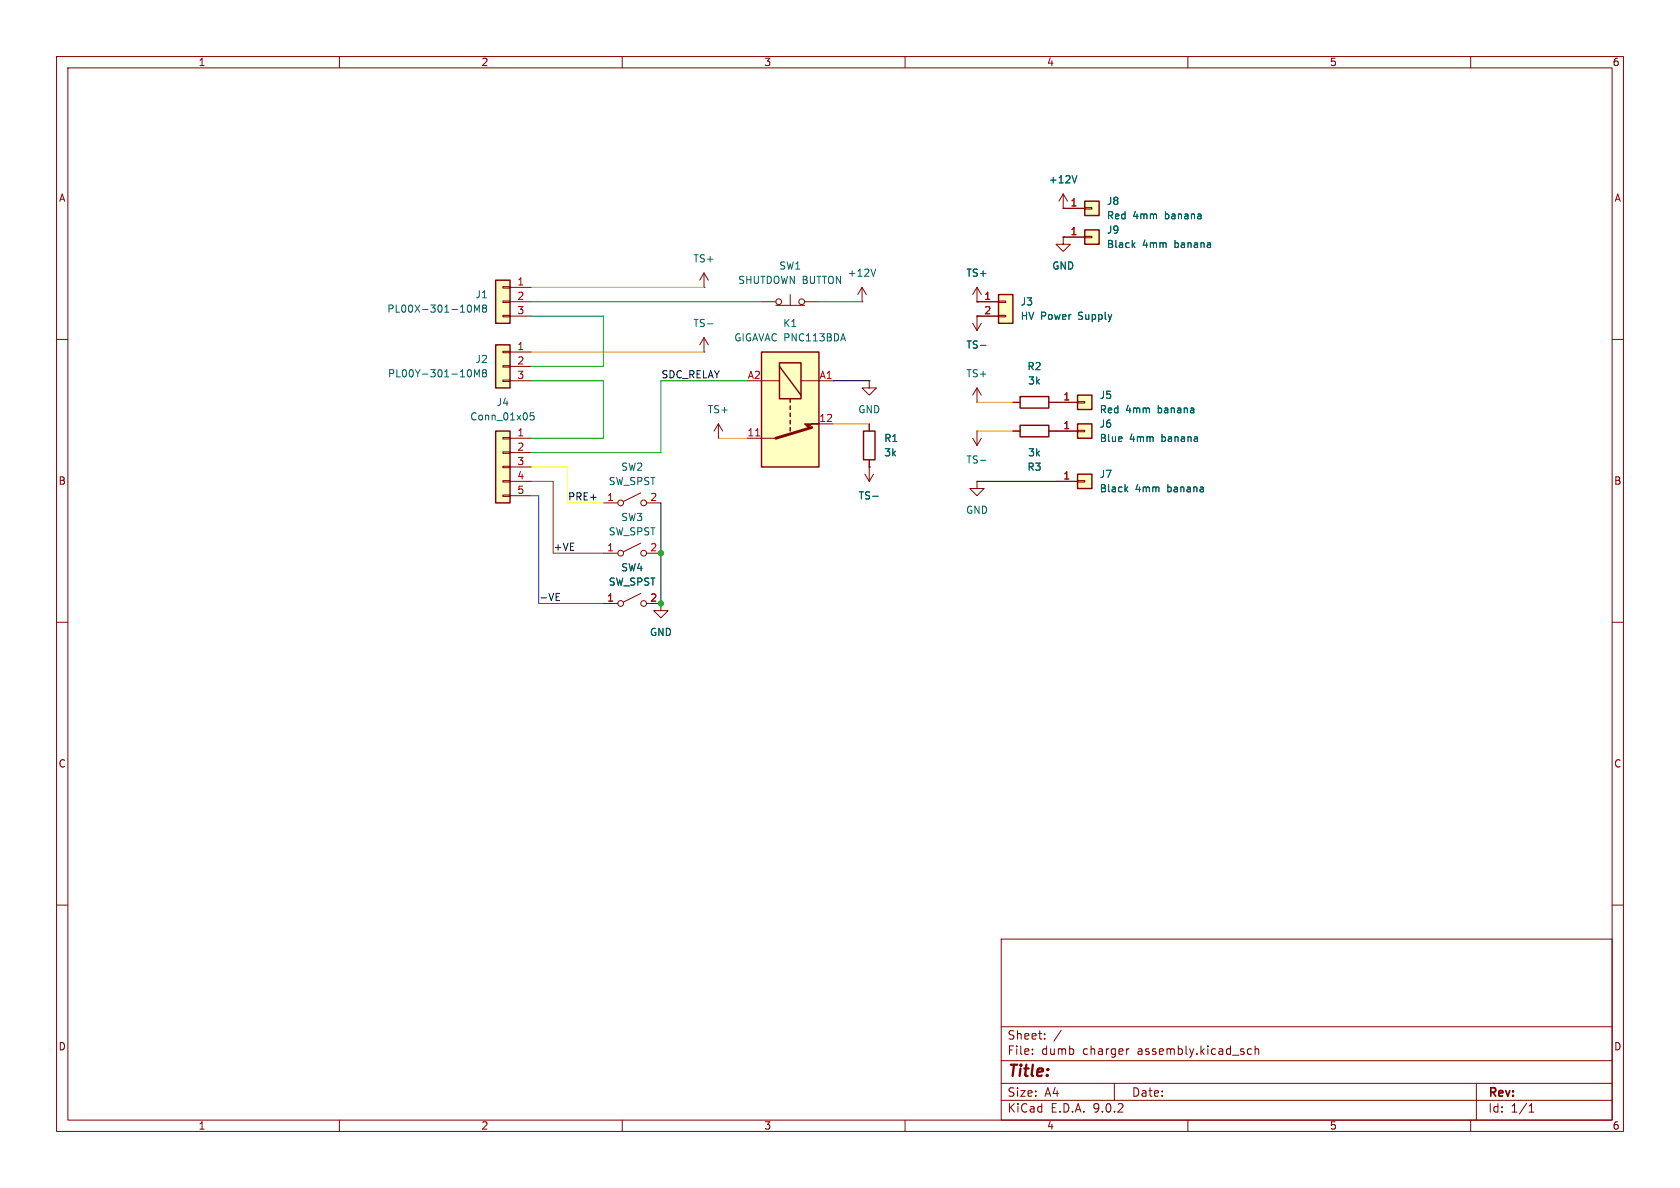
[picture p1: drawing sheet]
(kicad_sch
 (version 20250114)
 (generator "eeschema")
 (generator_version "9.0")
 (paper "A4")
 (lib_symbols
  (symbol "Connector_Generic:Conn_01x01"
   (pin_names
    (offset 1.016) (hide yes)) (exclude_from_sim no) (in_bom yes) (on_board yes)
   (property "Reference" "J" (at 0 2.54 0) (effects (font (size 1.27 1.27))))
   (property "Value" "Conn_01x01" (at 0 -2.54 0) (effects (font (size 1.27 1.27))))
   (property "Footprint" "" (at 0 0 0) (effects (font (size 1.27 1.27)) (hide yes)))
   (property "Datasheet" "~" (at 0 0 0) (effects (font (size 1.27 1.27)) (hide yes)))
   (property "Description" "Generic connector, single row, 01x01, script generated (kicad-library-utils/schlib/autogen/connector/)" (at 0 0 0) (effects (font (size 1.27 1.27)) (hide yes)))
   (symbol "Conn_01x01_1_1"
    (rectangle (start -1.27 1.27) (end 1.27 -1.27) (stroke (width 0.254) (type default)) (fill (type background)))
    (rectangle (start -1.27 0.127) (end 0 -0.127) (stroke (width 0.1524) (type default)) (fill (type none)))
    (pin passive line (at -5.08 0 0) (length 3.81) (name "Pin_1" (effects (font (size 1.27 1.27)))) (number "1" (effects (font (size 1.27 1.27))))))
   (embedded_fonts no))
  (symbol "Connector_Generic:Conn_01x02"
   (pin_names
    (offset 1.016) (hide yes)) (exclude_from_sim no) (in_bom yes) (on_board yes)
   (property "Reference" "J" (at 0 2.54 0) (effects (font (size 1.27 1.27))))
   (property "Value" "Conn_01x02" (at 0 -5.08 0) (effects (font (size 1.27 1.27))))
   (property "Footprint" "" (at 0 0 0) (effects (font (size 1.27 1.27)) (hide yes)))
   (property "Datasheet" "~" (at 0 0 0) (effects (font (size 1.27 1.27)) (hide yes)))
   (property "Description" "Generic connector, single row, 01x02, script generated (kicad-library-utils/schlib/autogen/connector/)" (at 0 0 0) (effects (font (size 1.27 1.27)) (hide yes)))
   (symbol "Conn_01x02_1_1"
    (rectangle (start -1.27 1.27) (end 1.27 -3.81) (stroke (width 0.254) (type default)) (fill (type background)))
    (rectangle (start -1.27 0.127) (end 0 -0.127) (stroke (width 0.1524) (type default)) (fill (type none)))
    (rectangle (start -1.27 -2.413) (end 0 -2.667) (stroke (width 0.1524) (type default)) (fill (type none)))
    (pin passive line (at -5.08 0 0) (length 3.81) (name "Pin_1" (effects (font (size 1.27 1.27)))) (number "1" (effects (font (size 1.27 1.27)))))
    (pin passive line (at -5.08 -2.54 0) (length 3.81) (name "Pin_2" (effects (font (size 1.27 1.27)))) (number "2" (effects (font (size 1.27 1.27))))))
   (embedded_fonts no))
  (symbol "Connector_Generic:Conn_01x03"
   (pin_names
    (offset 1.016) (hide yes)) (exclude_from_sim no) (in_bom yes) (on_board yes)
   (property "Reference" "J" (at 0 5.08 0) (effects (font (size 1.27 1.27))))
   (property "Value" "Conn_01x03" (at 0 -5.08 0) (effects (font (size 1.27 1.27))))
   (property "Footprint" "" (at 0 0 0) (effects (font (size 1.27 1.27)) (hide yes)))
   (property "Datasheet" "~" (at 0 0 0) (effects (font (size 1.27 1.27)) (hide yes)))
   (property "Description" "Generic connector, single row, 01x03, script generated (kicad-library-utils/schlib/autogen/connector/)" (at 0 0 0) (effects (font (size 1.27 1.27)) (hide yes)))
   (symbol "Conn_01x03_1_1"
    (rectangle (start -1.27 3.81) (end 1.27 -3.81) (stroke (width 0.254) (type default)) (fill (type background)))
    (rectangle (start -1.27 2.667) (end 0 2.413) (stroke (width 0.1524) (type default)) (fill (type none)))
    (rectangle (start -1.27 0.127) (end 0 -0.127) (stroke (width 0.1524) (type default)) (fill (type none)))
    (rectangle (start -1.27 -2.413) (end 0 -2.667) (stroke (width 0.1524) (type default)) (fill (type none)))
    (pin passive line (at -5.08 2.54 0) (length 3.81) (name "Pin_1" (effects (font (size 1.27 1.27)))) (number "1" (effects (font (size 1.27 1.27)))))
    (pin passive line (at -5.08 0 0) (length 3.81) (name "Pin_2" (effects (font (size 1.27 1.27)))) (number "2" (effects (font (size 1.27 1.27)))))
    (pin passive line (at -5.08 -2.54 0) (length 3.81) (name "Pin_3" (effects (font (size 1.27 1.27)))) (number "3" (effects (font (size 1.27 1.27))))))
   (embedded_fonts no))
  (symbol "Connector_Generic:Conn_01x05"
   (pin_names
    (offset 1.016) (hide yes)) (exclude_from_sim no) (in_bom yes) (on_board yes)
   (property "Reference" "J" (at 0 7.62 0) (effects (font (size 1.27 1.27))))
   (property "Value" "Conn_01x05" (at 0 -7.62 0) (effects (font (size 1.27 1.27))))
   (property "Footprint" "" (at 0 0 0) (effects (font (size 1.27 1.27)) (hide yes)))
   (property "Datasheet" "~" (at 0 0 0) (effects (font (size 1.27 1.27)) (hide yes)))
   (property "Description" "Generic connector, single row, 01x05, script generated (kicad-library-utils/schlib/autogen/connector/)" (at 0 0 0) (effects (font (size 1.27 1.27)) (hide yes)))
   (symbol "Conn_01x05_1_1"
    (rectangle (start -1.27 6.35) (end 1.27 -6.35) (stroke (width 0.254) (type default)) (fill (type background)))
    (rectangle (start -1.27 5.207) (end 0 4.953) (stroke (width 0.1524) (type default)) (fill (type none)))
    (rectangle (start -1.27 2.667) (end 0 2.413) (stroke (width 0.1524) (type default)) (fill (type none)))
    (rectangle (start -1.27 0.127) (end 0 -0.127) (stroke (width 0.1524) (type default)) (fill (type none)))
    (rectangle (start -1.27 -2.413) (end 0 -2.667) (stroke (width 0.1524) (type default)) (fill (type none)))
    (rectangle (start -1.27 -4.953) (end 0 -5.207) (stroke (width 0.1524) (type default)) (fill (type none)))
    (pin passive line (at -5.08 5.08 0) (length 3.81) (name "Pin_1" (effects (font (size 1.27 1.27)))) (number "1" (effects (font (size 1.27 1.27)))))
    (pin passive line (at -5.08 2.54 0) (length 3.81) (name "Pin_2" (effects (font (size 1.27 1.27)))) (number "2" (effects (font (size 1.27 1.27)))))
    (pin passive line (at -5.08 0 0) (length 3.81) (name "Pin_3" (effects (font (size 1.27 1.27)))) (number "3" (effects (font (size 1.27 1.27)))))
    (pin passive line (at -5.08 -2.54 0) (length 3.81) (name "Pin_4" (effects (font (size 1.27 1.27)))) (number "4" (effects (font (size 1.27 1.27)))))
    (pin passive line (at -5.08 -5.08 0) (length 3.81) (name "Pin_5" (effects (font (size 1.27 1.27)))) (number "5" (effects (font (size 1.27 1.27))))))
   (embedded_fonts no))
  (symbol "Device:R"
   (pin_numbers (hide yes))
   (pin_names
    (offset 0)) (exclude_from_sim no) (in_bom yes) (on_board yes)
   (property "Reference" "R" (at 2.032 0 90) (effects (font (size 1.27 1.27))))
   (property "Value" "R" (at 0 0 90) (effects (font (size 1.27 1.27))))
   (property "Footprint" "" (at -1.778 0 90) (effects (font (size 1.27 1.27)) (hide yes)))
   (property "Datasheet" "~" (at 0 0 0) (effects (font (size 1.27 1.27)) (hide yes)))
   (property "Description" "Resistor" (at 0 0 0) (effects (font (size 1.27 1.27)) (hide yes)))
   (symbol "R_0_1"
    (rectangle (start -1.016 -2.54) (end 1.016 2.54) (stroke (width 0.254) (type default)) (fill (type none))))
   (symbol "R_1_1"
    (pin passive line (at 0 3.81 270) (length 1.27) (name "~" (effects (font (size 1.27 1.27)))) (number "1" (effects (font (size 1.27 1.27)))))
    (pin passive line (at 0 -3.81 90) (length 1.27) (name "~" (effects (font (size 1.27 1.27)))) (number "2" (effects (font (size 1.27 1.27))))))
   (embedded_fonts no))
  (symbol "Relay:Relay_SPST-NC" (exclude_from_sim no) (in_bom yes) (on_board yes)
   (property "Reference" "K" (at 11.43 3.81 0) (effects (font (size 1.27 1.27)) (justify left)))
   (property "Value" "Relay_SPST-NC" (at 11.43 1.27 0) (effects (font (size 1.27 1.27)) (justify left)))
   (property "Footprint" "" (at 11.43 -1.27 0) (effects (font (size 1.27 1.27)) (justify left) (hide yes)))
   (property "Datasheet" "~" (at 0 0 0) (effects (font (size 1.27 1.27)) (hide yes)))
   (property "Description" "Relay SPST, normally closed, EN50005" (at 0 0 0) (effects (font (size 1.27 1.27)) (hide yes)))
   (symbol "Relay_SPST-NC_0_1"
    (rectangle (start -8.255 1.905) (end -1.905 -1.905) (stroke (width 0.254) (type default)) (fill (type none)))
    (polyline (pts (xy -7.62 -1.905) (xy -2.54 1.905)) (stroke (width 0.254) (type default)) (fill (type none)))
    (polyline (pts (xy -5.08 5.08) (xy -5.08 1.905)) (stroke (width 0) (type default)) (fill (type none)))
    (polyline (pts (xy -5.08 -5.08) (xy -5.08 -1.905)) (stroke (width 0) (type default)) (fill (type none)))
    (polyline (pts (xy -1.905 0) (xy -1.27 0)) (stroke (width 0.254) (type default)) (fill (type none)))
    (polyline (pts (xy -0.635 0) (xy 0 0)) (stroke (width 0.254) (type default)) (fill (type none)))
    (polyline (pts (xy 0.635 0) (xy 1.27 0)) (stroke (width 0.254) (type default)) (fill (type none)))
    (polyline (pts (xy 1.905 0) (xy 2.54 0)) (stroke (width 0.254) (type default)) (fill (type none)))
    (polyline (pts (xy 2.54 5.08) (xy 2.54 2.54) (xy 3.175 3.175) (xy 2.54 3.81)) (stroke (width 0) (type default)) (fill (type outline)))
    (polyline (pts (xy 3.175 0) (xy 3.81 0)) (stroke (width 0.254) (type default)) (fill (type none)))
    (polyline (pts (xy 5.08 -2.54) (xy 3.175 3.81)) (stroke (width 0.508) (type default)) (fill (type none)))
    (polyline (pts (xy 5.08 -2.54) (xy 5.08 -5.08)) (stroke (width 0) (type default)) (fill (type none))))
   (symbol "Relay_SPST-NC_1_1"
    (rectangle (start -10.16 5.08) (end 10.16 -5.08) (stroke (width 0.254) (type default)) (fill (type background)))
    (pin passive line (at -5.08 7.62 270) (length 2.54) (name "~" (effects (font (size 1.27 1.27)))) (number "A1" (effects (font (size 1.27 1.27)))))
    (pin passive line (at -5.08 -7.62 90) (length 2.54) (name "~" (effects (font (size 1.27 1.27)))) (number "A2" (effects (font (size 1.27 1.27)))))
    (pin passive line (at 2.54 7.62 270) (length 2.54) (name "~" (effects (font (size 1.27 1.27)))) (number "12" (effects (font (size 1.27 1.27)))))
    (pin passive line (at 5.08 -7.62 90) (length 2.54) (name "~" (effects (font (size 1.27 1.27)))) (number "11" (effects (font (size 1.27 1.27))))))
   (embedded_fonts no))
  (symbol "Switch:SW_Push_Open"
   (pin_numbers (hide yes))
   (pin_names
    (offset 1.016) (hide yes)) (exclude_from_sim no) (in_bom yes) (on_board yes)
   (property "Reference" "SW" (at 0 2.54 0) (effects (font (size 1.27 1.27))))
   (property "Value" "SW_Push_Open" (at 0 -1.905 0) (effects (font (size 1.27 1.27))))
   (property "Footprint" "" (at 0 5.08 0) (effects (font (size 1.27 1.27)) (hide yes)))
   (property "Datasheet" "~" (at 0 5.08 0) (effects (font (size 1.27 1.27)) (hide yes)))
   (property "Description" "Push button switch, push-to-open, generic, two pins" (at 0 0 0) (effects (font (size 1.27 1.27)) (hide yes)))
   (symbol "SW_Push_Open_0_1"
    (polyline (pts (xy -2.54 -0.635) (xy 2.54 -0.635)) (stroke (width 0) (type default)) (fill (type none)))
    (circle (center -2.032 0) (radius 0.508) (stroke (width 0) (type default)) (fill (type none)))
    (polyline (pts (xy 0 -0.635) (xy 0 1.27)) (stroke (width 0) (type default)) (fill (type none)))
    (circle (center 2.032 0) (radius 0.508) (stroke (width 0) (type default)) (fill (type none)))
    (pin passive line (at -5.08 0 0) (length 2.54) (name "A" (effects (font (size 1.27 1.27)))) (number "1" (effects (font (size 1.27 1.27))))))
   (symbol "SW_Push_Open_1_1"
    (pin passive line (at 5.08 0 180) (length 2.54) (name "B" (effects (font (size 1.27 1.27)))) (number "2" (effects (font (size 1.27 1.27))))))
   (embedded_fonts no))
  (symbol "Switch:SW_SPST"
   (pin_names
    (offset 0) (hide yes)) (exclude_from_sim no) (in_bom yes) (on_board yes)
   (property "Reference" "SW" (at 0 3.175 0) (effects (font (size 1.27 1.27))))
   (property "Value" "SW_SPST" (at 0 -2.54 0) (effects (font (size 1.27 1.27))))
   (property "Footprint" "" (at 0 0 0) (effects (font (size 1.27 1.27)) (hide yes)))
   (property "Datasheet" "~" (at 0 0 0) (effects (font (size 1.27 1.27)) (hide yes)))
   (property "Description" "Single Pole Single Throw (SPST) switch" (at 0 0 0) (effects (font (size 1.27 1.27)) (hide yes)))
   (symbol "SW_SPST_0_0"
    (circle (center -2.032 0) (radius 0.508) (stroke (width 0) (type default)) (fill (type none)))
    (polyline (pts (xy -1.524 0.254) (xy 1.524 1.778)) (stroke (width 0) (type default)) (fill (type none)))
    (circle (center 2.032 0) (radius 0.508) (stroke (width 0) (type default)) (fill (type none))))
   (symbol "SW_SPST_1_1"
    (pin passive line (at -5.08 0 0) (length 2.54) (name "A" (effects (font (size 1.27 1.27)))) (number "1" (effects (font (size 1.27 1.27)))))
    (pin passive line (at 5.08 0 180) (length 2.54) (name "B" (effects (font (size 1.27 1.27)))) (number "2" (effects (font (size 1.27 1.27))))))
   (embedded_fonts no))
  (symbol "power:+12V"
   (power)
   (pin_numbers (hide yes))
   (pin_names
    (offset 0) (hide yes)) (exclude_from_sim no) (in_bom yes) (on_board yes)
   (property "Reference" "#PWR" (at 0 -3.81 0) (effects (font (size 1.27 1.27)) (hide yes)))
   (property "Value" "+12V" (at 0 3.556 0) (effects (font (size 1.27 1.27))))
   (property "Footprint" "" (at 0 0 0) (effects (font (size 1.27 1.27)) (hide yes)))
   (property "Datasheet" "" (at 0 0 0) (effects (font (size 1.27 1.27)) (hide yes)))
   (property "Description" "Power symbol creates a global label with name \"+12V\"" (at 0 0 0) (effects (font (size 1.27 1.27)) (hide yes)))
   (symbol "+12V_0_1"
    (polyline (pts (xy -0.762 1.27) (xy 0 2.54)) (stroke (width 0) (type default)) (fill (type none)))
    (polyline (pts (xy 0 2.54) (xy 0.762 1.27)) (stroke (width 0) (type default)) (fill (type none)))
    (polyline (pts (xy 0 0) (xy 0 2.54)) (stroke (width 0) (type default)) (fill (type none))))
   (symbol "+12V_1_1"
    (pin power_in line (at 0 0 90) (length 0) (name "~" (effects (font (size 1.27 1.27)))) (number "1" (effects (font (size 1.27 1.27))))))
   (embedded_fonts no))
  (symbol "power:GND"
   (power)
   (pin_numbers (hide yes))
   (pin_names
    (offset 0) (hide yes)) (exclude_from_sim no) (in_bom yes) (on_board yes)
   (property "Reference" "#PWR" (at 0 -6.35 0) (effects (font (size 1.27 1.27)) (hide yes)))
   (property "Value" "GND" (at 0 -3.81 0) (effects (font (size 1.27 1.27))))
   (property "Footprint" "" (at 0 0 0) (effects (font (size 1.27 1.27)) (hide yes)))
   (property "Datasheet" "" (at 0 0 0) (effects (font (size 1.27 1.27)) (hide yes)))
   (property "Description" "Power symbol creates a global label with name \"GND\" , ground" (at 0 0 0) (effects (font (size 1.27 1.27)) (hide yes)))
   (symbol "GND_0_1"
    (polyline (pts (xy 0 0) (xy 0 -1.27) (xy 1.27 -1.27) (xy 0 -2.54) (xy -1.27 -1.27) (xy 0 -1.27)) (stroke (width 0) (type default)) (fill (type none))))
   (symbol "GND_1_1"
    (pin power_in line (at 0 0 270) (length 0) (name "~" (effects (font (size 1.27 1.27)))) (number "1" (effects (font (size 1.27 1.27))))))
   (embedded_fonts no))
  (symbol "power:VCC"
   (power)
   (pin_numbers (hide yes))
   (pin_names
    (offset 0) (hide yes)) (exclude_from_sim no) (in_bom yes) (on_board yes)
   (property "Reference" "#PWR" (at 0 -3.81 0) (effects (font (size 1.27 1.27)) (hide yes)))
   (property "Value" "VCC" (at 0 3.556 0) (effects (font (size 1.27 1.27))))
   (property "Footprint" "" (at 0 0 0) (effects (font (size 1.27 1.27)) (hide yes)))
   (property "Datasheet" "" (at 0 0 0) (effects (font (size 1.27 1.27)) (hide yes)))
   (property "Description" "Power symbol creates a global label with name \"VCC\"" (at 0 0 0) (effects (font (size 1.27 1.27)) (hide yes)))
   (symbol "VCC_0_1"
    (polyline (pts (xy -0.762 1.27) (xy 0 2.54)) (stroke (width 0) (type default)) (fill (type none)))
    (polyline (pts (xy 0 2.54) (xy 0.762 1.27)) (stroke (width 0) (type default)) (fill (type none)))
    (polyline (pts (xy 0 0) (xy 0 2.54)) (stroke (width 0) (type default)) (fill (type none))))
   (symbol "VCC_1_1"
    (pin power_in line (at 0 0 90) (length 0) (name "~" (effects (font (size 1.27 1.27)))) (number "1" (effects (font (size 1.27 1.27))))))
   (embedded_fonts no)))
 (junction
  (at 116.84 97.79)
  (diameter 0)
  (color 0 0 0 0))
 (junction
  (at 116.84 106.68)
  (diameter 0)
  (color 0 0 0 0))
 (wire
  (pts (xy 116.84 97.79) (xy 116.84 106.68))
  (stroke (width 0) (type default) (color 0 0 0 1)))
 (wire
  (pts (xy 172.72 85.09) (xy 186.69 85.09))
  (stroke (width 0) (type default) (color 0 0 0 1)))
 (wire
  (pts (xy 93.98 50.8) (xy 124.46 50.8))
  (stroke (width 0) (type default) (color 255 153 0 1)))
 (wire
  (pts (xy 93.98 55.88) (xy 106.68 55.88))
  (stroke (width 0) (type default)))
 (wire
  (pts (xy 100.33 88.9) (xy 100.33 82.55))
  (stroke (width 0) (type default) (color 255 255 0 1)))
 (wire
  (pts (xy 93.98 80.01) (xy 116.84 80.01))
  (stroke (width 0) (type default)))
 (wire
  (pts (xy 179.07 76.2) (xy 172.72 76.2))
  (stroke (width 0) (type default) (color 255 153 0 1)))
 (wire
  (pts (xy 106.68 55.88) (xy 106.68 64.77))
  (stroke (width 0) (type default)))
 (wire
  (pts (xy 153.67 67.31) (xy 147.32 67.31))
  (stroke (width 0) (type default) (color 0 0 0 1)))
 (wire
  (pts (xy 106.68 67.31) (xy 106.68 77.47))
  (stroke (width 0) (type default)))
 (wire
  (pts (xy 93.98 77.47) (xy 106.68 77.47))
  (stroke (width 0) (type default)))
 (wire
  (pts (xy 100.33 88.9) (xy 106.68 88.9))
  (stroke (width 0) (type default) (color 255 255 0 1)))
 (wire
  (pts (xy 106.68 64.77) (xy 93.98 64.77))
  (stroke (width 0) (type default)))
 (wire
  (pts (xy 95.25 106.68) (xy 106.68 106.68))
  (stroke (width 0) (type default) (color 0 0 255 1)))
 (wire
  (pts (xy 95.25 87.63) (xy 93.98 87.63))
  (stroke (width 0) (type default)))
 (wire
  (pts (xy 97.79 85.09) (xy 97.79 97.79))
  (stroke (width 0) (type default) (color 128 77 0 1)))
 (wire
  (pts (xy 93.98 82.55) (xy 100.33 82.55))
  (stroke (width 0) (type default) (color 255 255 0 1)))
 (wire
  (pts (xy 179.07 71.12) (xy 172.72 71.12))
  (stroke (width 0) (type default) (color 255 153 0 1)))
 (wire
  (pts (xy 127 77.47) (xy 132.08 77.47))
  (stroke (width 0) (type default) (color 255 153 0 1)))
 (wire
  (pts (xy 93.98 53.34) (xy 134.62 53.34))
  (stroke (width 0) (type default)))
 (wire
  (pts (xy 144.78 53.34) (xy 152.4 53.34))
  (stroke (width 0) (type default)))
 (wire
  (pts (xy 116.84 88.9) (xy 116.84 97.79))
  (stroke (width 0) (type default) (color 0 0 0 1)))
 (wire
  (pts (xy 153.67 74.93) (xy 147.32 74.93))
  (stroke (width 0) (type default) (color 255 153 0 1)))
 (wire
  (pts (xy 116.84 67.31) (xy 116.84 80.01))
  (stroke (width 0) (type default)))
 (wire
  (pts (xy 132.08 67.31) (xy 116.84 67.31))
  (stroke (width 0) (type default)))
 (wire
  (pts (xy 95.25 87.63) (xy 95.25 106.68))
  (stroke (width 0) (type default) (color 0 0 255 1)))
 (wire
  (pts (xy 93.98 85.09) (xy 97.79 85.09))
  (stroke (width 0) (type default) (color 128 77 0 1)))
 (wire
  (pts (xy 93.98 62.23) (xy 124.46 62.23))
  (stroke (width 0) (type default) (color 255 153 0 1)))
 (wire
  (pts (xy 97.79 97.79) (xy 106.68 97.79))
  (stroke (width 0) (type default) (color 128 77 0 1)))
 (wire
  (pts (xy 93.98 67.31) (xy 106.68 67.31))
  (stroke (width 0) (type default)))
 (label "SDC_RELAY"
  (at 116.84 67.31 0)
  (effects (font (size 1.27 1.27)) (justify left bottom)))
 (label "+VE"
  (at 97.79 97.79 0)
  (effects (font (size 1.27 1.27)) (justify left bottom)))
 (label "-VE"
  (at 95.25 106.68 0)
  (effects (font (size 1.27 1.27)) (justify left bottom)))
 (label "PRE+"
  (at 100.33 88.9 0)
  (effects (font (size 1.27 1.27)) (justify left bottom)))
 (symbol
  (lib_id "power:VCC")
  (at 153.67 82.55 180)
  (unit 1)
  (exclude_from_sim no)
  (in_bom yes)
  (on_board yes)
  (dnp no)
  (fields_autoplaced yes)
  (property "Reference" "#PWR05" (at 153.67 78.74 0) (effects (font (size 1.27 1.27)) (hide yes)))
  (property "Value" "TS-" (at 153.67 87.63 0) (effects (font (size 1.27 1.27))))
  (property "Footprint" "" (at 153.67 82.55 0) (effects (font (size 1.27 1.27)) (hide yes)))
  (property "Datasheet" "" (at 153.67 82.55 0) (effects (font (size 1.27 1.27)) (hide yes)))
  (property "Description" "Power symbol creates a global label with name \"VCC\"" (at 153.67 82.55 0) (effects (font (size 1.27 1.27)) (hide yes)))
  (pin "1"))
 (symbol
  (lib_id "power:GND")
  (at 187.96 41.91 0)
  (unit 1)
  (exclude_from_sim no)
  (in_bom yes)
  (on_board yes)
  (dnp no)
  (fields_autoplaced yes)
  (property "Reference" "#PWR014" (at 187.96 48.26 0) (effects (font (size 1.27 1.27)) (hide yes)))
  (property "Value" "GND" (at 187.96 46.99 0) (effects (font (size 1.27 1.27))))
  (property "Footprint" "" (at 187.96 41.91 0) (effects (font (size 1.27 1.27)) (hide yes)))
  (property "Datasheet" "" (at 187.96 41.91 0) (effects (font (size 1.27 1.27)) (hide yes)))
  (property "Description" "Power symbol creates a global label with name \"GND\" , ground" (at 187.96 41.91 0) (effects (font (size 1.27 1.27)) (hide yes)))
  (pin "1"))
 (symbol
  (lib_id "Device:R")
  (at 182.88 71.12 270)
  (unit 1)
  (exclude_from_sim no)
  (in_bom yes)
  (on_board yes)
  (dnp no)
  (fields_autoplaced yes)
  (property "Reference" "R2" (at 182.88 64.77 90) (effects (font (size 1.27 1.27))))
  (property "Value" "3k" (at 182.88 67.31 90) (effects (font (size 1.27 1.27))))
  (property "Footprint" "" (at 182.88 69.342 90) (effects (font (size 1.27 1.27)) (hide yes)))
  (property "Datasheet" "~" (at 182.88 71.12 0) (effects (font (size 1.27 1.27)) (hide yes)))
  (property "Description" "Resistor" (at 182.88 71.12 0) (effects (font (size 1.27 1.27)) (hide yes)))
  (pin "2")
  (pin "1"))
 (symbol
  (lib_id "Device:R")
  (at 182.88 76.2 270)
  (mirror x)
  (unit 1)
  (exclude_from_sim no)
  (in_bom yes)
  (on_board yes)
  (dnp no)
  (property "Reference" "R3" (at 182.88 82.55 90) (effects (font (size 1.27 1.27))))
  (property "Value" "3k" (at 182.88 80.01 90) (effects (font (size 1.27 1.27))))
  (property "Footprint" "" (at 182.88 77.978 90) (effects (font (size 1.27 1.27)) (hide yes)))
  (property "Datasheet" "~" (at 182.88 76.2 0) (effects (font (size 1.27 1.27)) (hide yes)))
  (property "Description" "Resistor" (at 182.88 76.2 0) (effects (font (size 1.27 1.27)) (hide yes)))
  (pin "2")
  (pin "1"))
 (symbol
  (lib_id "power:GND")
  (at 116.84 106.68 0)
  (unit 1)
  (exclude_from_sim no)
  (in_bom yes)
  (on_board yes)
  (dnp no)
  (fields_autoplaced yes)
  (property "Reference" "#PWR09" (at 116.84 113.03 0) (effects (font (size 1.27 1.27)) (hide yes)))
  (property "Value" "GND" (at 116.84 111.76 0) (effects (font (size 1.27 1.27))))
  (property "Footprint" "" (at 116.84 106.68 0) (effects (font (size 1.27 1.27)) (hide yes)))
  (property "Datasheet" "" (at 116.84 106.68 0) (effects (font (size 1.27 1.27)) (hide yes)))
  (property "Description" "Power symbol creates a global label with name \"GND\" , ground" (at 116.84 106.68 0) (effects (font (size 1.27 1.27)) (hide yes)))
  (pin "1"))
 (symbol
  (lib_id "power:VCC")
  (at 172.72 76.2 180)
  (unit 1)
  (exclude_from_sim no)
  (in_bom yes)
  (on_board yes)
  (dnp no)
  (fields_autoplaced yes)
  (property "Reference" "#PWR011" (at 172.72 72.39 0) (effects (font (size 1.27 1.27)) (hide yes)))
  (property "Value" "TS-" (at 172.72 81.28 0) (effects (font (size 1.27 1.27))))
  (property "Footprint" "" (at 172.72 76.2 0) (effects (font (size 1.27 1.27)) (hide yes)))
  (property "Datasheet" "" (at 172.72 76.2 0) (effects (font (size 1.27 1.27)) (hide yes)))
  (property "Description" "Power symbol creates a global label with name \"VCC\"" (at 172.72 76.2 0) (effects (font (size 1.27 1.27)) (hide yes)))
  (pin "1"))
 (symbol
  (lib_id "Connector_Generic:Conn_01x02")
  (at 177.8 53.34 0)
  (unit 1)
  (exclude_from_sim no)
  (in_bom yes)
  (on_board yes)
  (dnp no)
  (property "Reference" "J3" (at 180.34 53.3399 0) (effects (font (size 1.27 1.27)) (justify left)))
  (property "Value" "HV Power Supply" (at 180.34 55.8799 0) (effects (font (size 1.27 1.27)) (justify left)))
  (property "Footprint" "" (at 177.8 53.34 0) (effects (font (size 1.27 1.27)) (hide yes)))
  (property "Datasheet" "~" (at 177.8 53.34 0) (effects (font (size 1.27 1.27)) (hide yes)))
  (property "Description" "Generic connector, single row, 01x02, script generated (kicad-library-utils/schlib/autogen/connector/)" (at 177.8 53.34 0) (effects (font (size 1.27 1.27)) (hide yes)))
  (pin "1")
  (pin "2"))
 (symbol
  (lib_id "Connector_Generic:Conn_01x01")
  (at 193.04 36.83 0)
  (unit 1)
  (exclude_from_sim no)
  (in_bom yes)
  (on_board yes)
  (dnp no)
  (fields_autoplaced yes)
  (property "Reference" "J8" (at 195.58 35.5599 0) (effects (font (size 1.27 1.27)) (justify left)))
  (property "Value" "Red 4mm banana" (at 195.58 38.0999 0) (effects (font (size 1.27 1.27)) (justify left)))
  (property "Footprint" "" (at 193.04 36.83 0) (effects (font (size 1.27 1.27)) (hide yes)))
  (property "Datasheet" "~" (at 193.04 36.83 0) (effects (font (size 1.27 1.27)) (hide yes)))
  (property "Description" "Generic connector, single row, 01x01, script generated (kicad-library-utils/schlib/autogen/connector/)" (at 193.04 36.83 0) (effects (font (size 1.27 1.27)) (hide yes)))
  (pin "1"))
 (symbol
  (lib_id "power:VCC")
  (at 172.72 53.34 0)
  (unit 1)
  (exclude_from_sim no)
  (in_bom yes)
  (on_board yes)
  (dnp no)
  (fields_autoplaced yes)
  (property "Reference" "#PWR07" (at 172.72 57.15 0) (effects (font (size 1.27 1.27)) (hide yes)))
  (property "Value" "TS+" (at 172.72 48.26 0) (effects (font (size 1.27 1.27))))
  (property "Footprint" "" (at 172.72 53.34 0) (effects (font (size 1.27 1.27)) (hide yes)))
  (property "Datasheet" "" (at 172.72 53.34 0) (effects (font (size 1.27 1.27)) (hide yes)))
  (property "Description" "Power symbol creates a global label with name \"VCC\"" (at 172.72 53.34 0) (effects (font (size 1.27 1.27)) (hide yes)))
  (pin "1"))
 (symbol
  (lib_id "power:VCC")
  (at 124.46 62.23 0)
  (unit 1)
  (exclude_from_sim no)
  (in_bom yes)
  (on_board yes)
  (dnp no)
  (fields_autoplaced yes)
  (property "Reference" "#PWR02" (at 124.46 66.04 0) (effects (font (size 1.27 1.27)) (hide yes)))
  (property "Value" "TS-" (at 124.46 57.15 0) (effects (font (size 1.27 1.27))))
  (property "Footprint" "" (at 124.46 62.23 0) (effects (font (size 1.27 1.27)) (hide yes)))
  (property "Datasheet" "" (at 124.46 62.23 0) (effects (font (size 1.27 1.27)) (hide yes)))
  (property "Description" "Power symbol creates a global label with name \"VCC\"" (at 124.46 62.23 0) (effects (font (size 1.27 1.27)) (hide yes)))
  (pin "1"))
 (symbol
  (lib_id "power:GND")
  (at 153.67 67.31 0)
  (unit 1)
  (exclude_from_sim no)
  (in_bom yes)
  (on_board yes)
  (dnp no)
  (fields_autoplaced yes)
  (property "Reference" "#PWR06" (at 153.67 73.66 0) (effects (font (size 1.27 1.27)) (hide yes)))
  (property "Value" "GND" (at 153.67 72.39 0) (effects (font (size 1.27 1.27))))
  (property "Footprint" "" (at 153.67 67.31 0) (effects (font (size 1.27 1.27)) (hide yes)))
  (property "Datasheet" "" (at 153.67 67.31 0) (effects (font (size 1.27 1.27)) (hide yes)))
  (property "Description" "Power symbol creates a global label with name \"GND\" , ground" (at 153.67 67.31 0) (effects (font (size 1.27 1.27)) (hide yes)))
  (pin "1"))
 (symbol
  (lib_id "power:VCC")
  (at 127 77.47 0)
  (unit 1)
  (exclude_from_sim no)
  (in_bom yes)
  (on_board yes)
  (dnp no)
  (fields_autoplaced yes)
  (property "Reference" "#PWR04" (at 127 81.28 0) (effects (font (size 1.27 1.27)) (hide yes)))
  (property "Value" "TS+" (at 127 72.39 0) (effects (font (size 1.27 1.27))))
  (property "Footprint" "" (at 127 77.47 0) (effects (font (size 1.27 1.27)) (hide yes)))
  (property "Datasheet" "" (at 127 77.47 0) (effects (font (size 1.27 1.27)) (hide yes)))
  (property "Description" "Power symbol creates a global label with name \"VCC\"" (at 127 77.47 0) (effects (font (size 1.27 1.27)) (hide yes)))
  (pin "1"))
 (symbol
  (lib_id "power:+12V")
  (at 187.96 36.83 0)
  (unit 1)
  (exclude_from_sim no)
  (in_bom yes)
  (on_board yes)
  (dnp no)
  (fields_autoplaced yes)
  (property "Reference" "#PWR013" (at 187.96 40.64 0) (effects (font (size 1.27 1.27)) (hide yes)))
  (property "Value" "+12V" (at 187.96 31.75 0) (effects (font (size 1.27 1.27))))
  (property "Footprint" "" (at 187.96 36.83 0) (effects (font (size 1.27 1.27)) (hide yes)))
  (property "Datasheet" "" (at 187.96 36.83 0) (effects (font (size 1.27 1.27)) (hide yes)))
  (property "Description" "Power symbol creates a global label with name \"+12V\"" (at 187.96 36.83 0) (effects (font (size 1.27 1.27)) (hide yes)))
  (pin "1"))
 (symbol
  (lib_id "power:VCC")
  (at 172.72 71.12 0)
  (unit 1)
  (exclude_from_sim no)
  (in_bom yes)
  (on_board yes)
  (dnp no)
  (fields_autoplaced yes)
  (property "Reference" "#PWR010" (at 172.72 74.93 0) (effects (font (size 1.27 1.27)) (hide yes)))
  (property "Value" "TS+" (at 172.72 66.04 0) (effects (font (size 1.27 1.27))))
  (property "Footprint" "" (at 172.72 71.12 0) (effects (font (size 1.27 1.27)) (hide yes)))
  (property "Datasheet" "" (at 172.72 71.12 0) (effects (font (size 1.27 1.27)) (hide yes)))
  (property "Description" "Power symbol creates a global label with name \"VCC\"" (at 172.72 71.12 0) (effects (font (size 1.27 1.27)) (hide yes)))
  (pin "1"))
 (symbol
  (lib_id "Connector_Generic:Conn_01x03")
  (at 88.9 53.34 0)
  (mirror y)
  (unit 1)
  (exclude_from_sim no)
  (in_bom yes)
  (on_board yes)
  (dnp no)
  (fields_autoplaced yes)
  (property "Reference" "J1" (at 86.36 52.0699 0) (effects (font (size 1.27 1.27)) (justify left)))
  (property "Value" "PL00X-301-10M8" (at 86.36 54.6099 0) (effects (font (size 1.27 1.27)) (justify left)))
  (property "Footprint" "" (at 88.9 53.34 0) (effects (font (size 1.27 1.27)) (hide yes)))
  (property "Datasheet" "~" (at 88.9 53.34 0) (effects (font (size 1.27 1.27)) (hide yes)))
  (property "Description" "Generic connector, single row, 01x03, script generated (kicad-library-utils/schlib/autogen/connector/)" (at 88.9 53.34 0) (effects (font (size 1.27 1.27)) (hide yes)))
  (pin "1")
  (pin "2")
  (pin "3"))
 (symbol
  (lib_id "power:GND")
  (at 172.72 85.09 0)
  (unit 1)
  (exclude_from_sim no)
  (in_bom yes)
  (on_board yes)
  (dnp no)
  (fields_autoplaced yes)
  (property "Reference" "#PWR012" (at 172.72 91.44 0) (effects (font (size 1.27 1.27)) (hide yes)))
  (property "Value" "GND" (at 172.72 90.17 0) (effects (font (size 1.27 1.27))))
  (property "Footprint" "" (at 172.72 85.09 0) (effects (font (size 1.27 1.27)) (hide yes)))
  (property "Datasheet" "" (at 172.72 85.09 0) (effects (font (size 1.27 1.27)) (hide yes)))
  (property "Description" "Power symbol creates a global label with name \"GND\" , ground" (at 172.72 85.09 0) (effects (font (size 1.27 1.27)) (hide yes)))
  (pin "1"))
 (symbol
  (lib_id "Connector_Generic:Conn_01x01")
  (at 191.77 85.09 0)
  (unit 1)
  (exclude_from_sim no)
  (in_bom yes)
  (on_board yes)
  (dnp no)
  (fields_autoplaced yes)
  (property "Reference" "J7" (at 194.31 83.8199 0) (effects (font (size 1.27 1.27)) (justify left)))
  (property "Value" "Black 4mm banana" (at 194.31 86.3599 0) (effects (font (size 1.27 1.27)) (justify left)))
  (property "Footprint" "" (at 191.77 85.09 0) (effects (font (size 1.27 1.27)) (hide yes)))
  (property "Datasheet" "~" (at 191.77 85.09 0) (effects (font (size 1.27 1.27)) (hide yes)))
  (property "Description" "Generic connector, single row, 01x01, script generated (kicad-library-utils/schlib/autogen/connector/)" (at 191.77 85.09 0) (effects (font (size 1.27 1.27)) (hide yes)))
  (pin "1"))
 (symbol
  (lib_id "Switch:SW_SPST")
  (at 111.76 97.79 0)
  (unit 1)
  (exclude_from_sim no)
  (in_bom yes)
  (on_board yes)
  (dnp no)
  (fields_autoplaced yes)
  (property "Reference" "SW3" (at 111.76 91.44 0) (effects (font (size 1.27 1.27))))
  (property "Value" "SW_SPST" (at 111.76 93.98 0) (effects (font (size 1.27 1.27))))
  (property "Footprint" "" (at 111.76 97.79 0) (effects (font (size 1.27 1.27)) (hide yes)))
  (property "Datasheet" "~" (at 111.76 97.79 0) (effects (font (size 1.27 1.27)) (hide yes)))
  (property "Description" "Single Pole Single Throw (SPST) switch" (at 111.76 97.79 0) (effects (font (size 1.27 1.27)) (hide yes)))
  (pin "1")
  (pin "2"))
 (symbol
  (lib_id "Switch:SW_SPST")
  (at 111.76 106.68 0)
  (unit 1)
  (exclude_from_sim no)
  (in_bom yes)
  (on_board yes)
  (dnp no)
  (fields_autoplaced yes)
  (property "Reference" "SW4" (at 111.76 100.33 0) (effects (font (size 1.27 1.27))))
  (property "Value" "SW_SPST" (at 111.76 102.87 0) (effects (font (size 1.27 1.27))))
  (property "Footprint" "" (at 111.76 106.68 0) (effects (font (size 1.27 1.27)) (hide yes)))
  (property "Datasheet" "~" (at 111.76 106.68 0) (effects (font (size 1.27 1.27)) (hide yes)))
  (property "Description" "Single Pole Single Throw (SPST) switch" (at 111.76 106.68 0) (effects (font (size 1.27 1.27)) (hide yes)))
  (pin "1")
  (pin "2"))
 (symbol
  (lib_id "Switch:SW_Push_Open")
  (at 139.7 53.34 0)
  (unit 1)
  (exclude_from_sim no)
  (in_bom yes)
  (on_board yes)
  (dnp no)
  (fields_autoplaced yes)
  (property "Reference" "SW1" (at 139.7 46.99 0) (effects (font (size 1.27 1.27))))
  (property "Value" "SHUTDOWN BUTTON" (at 139.7 49.53 0) (effects (font (size 1.27 1.27))))
  (property "Footprint" "" (at 139.7 48.26 0) (effects (font (size 1.27 1.27)) (hide yes)))
  (property "Datasheet" "~" (at 139.7 48.26 0) (effects (font (size 1.27 1.27)) (hide yes)))
  (property "Description" "Push button switch, push-to-open, generic, two pins" (at 139.7 53.34 0) (effects (font (size 1.27 1.27)) (hide yes)))
  (pin "1")
  (pin "2"))
 (symbol
  (lib_id "power:VCC")
  (at 124.46 50.8 0)
  (unit 1)
  (exclude_from_sim no)
  (in_bom yes)
  (on_board yes)
  (dnp no)
  (fields_autoplaced yes)
  (property "Reference" "#PWR01" (at 124.46 54.61 0) (effects (font (size 1.27 1.27)) (hide yes)))
  (property "Value" "TS+" (at 124.46 45.72 0) (effects (font (size 1.27 1.27))))
  (property "Footprint" "" (at 124.46 50.8 0) (effects (font (size 1.27 1.27)) (hide yes)))
  (property "Datasheet" "" (at 124.46 50.8 0) (effects (font (size 1.27 1.27)) (hide yes)))
  (property "Description" "Power symbol creates a global label with name \"VCC\"" (at 124.46 50.8 0) (effects (font (size 1.27 1.27)) (hide yes)))
  (pin "1"))
 (symbol
  (lib_id "Connector_Generic:Conn_01x01")
  (at 191.77 71.12 0)
  (unit 1)
  (exclude_from_sim no)
  (in_bom yes)
  (on_board yes)
  (dnp no)
  (fields_autoplaced yes)
  (property "Reference" "J5" (at 194.31 69.8499 0) (effects (font (size 1.27 1.27)) (justify left)))
  (property "Value" "Red 4mm banana" (at 194.31 72.3899 0) (effects (font (size 1.27 1.27)) (justify left)))
  (property "Footprint" "" (at 191.77 71.12 0) (effects (font (size 1.27 1.27)) (hide yes)))
  (property "Datasheet" "~" (at 191.77 71.12 0) (effects (font (size 1.27 1.27)) (hide yes)))
  (property "Description" "Generic connector, single row, 01x01, script generated (kicad-library-utils/schlib/autogen/connector/)" (at 191.77 71.12 0) (effects (font (size 1.27 1.27)) (hide yes)))
  (pin "1"))
 (symbol
  (lib_id "Switch:SW_SPST")
  (at 111.76 88.9 0)
  (unit 1)
  (exclude_from_sim no)
  (in_bom yes)
  (on_board yes)
  (dnp no)
  (fields_autoplaced yes)
  (property "Reference" "SW2" (at 111.76 82.55 0) (effects (font (size 1.27 1.27))))
  (property "Value" "SW_SPST" (at 111.76 85.09 0) (effects (font (size 1.27 1.27))))
  (property "Footprint" "" (at 111.76 88.9 0) (effects (font (size 1.27 1.27)) (hide yes)))
  (property "Datasheet" "~" (at 111.76 88.9 0) (effects (font (size 1.27 1.27)) (hide yes)))
  (property "Description" "Single Pole Single Throw (SPST) switch" (at 111.76 88.9 0) (effects (font (size 1.27 1.27)) (hide yes)))
  (pin "1")
  (pin "2"))
 (symbol
  (lib_id "Connector_Generic:Conn_01x03")
  (at 88.9 64.77 0)
  (mirror y)
  (unit 1)
  (exclude_from_sim no)
  (in_bom yes)
  (on_board yes)
  (dnp no)
  (fields_autoplaced yes)
  (property "Reference" "J2" (at 86.36 63.4999 0) (effects (font (size 1.27 1.27)) (justify left)))
  (property "Value" "PL00Y-301-10M8" (at 86.36 66.0399 0) (effects (font (size 1.27 1.27)) (justify left)))
  (property "Footprint" "" (at 88.9 64.77 0) (effects (font (size 1.27 1.27)) (hide yes)))
  (property "Datasheet" "~" (at 88.9 64.77 0) (effects (font (size 1.27 1.27)) (hide yes)))
  (property "Description" "Generic connector, single row, 01x03, script generated (kicad-library-utils/schlib/autogen/connector/)" (at 88.9 64.77 0) (effects (font (size 1.27 1.27)) (hide yes)))
  (pin "1")
  (pin "2")
  (pin "3"))
 (symbol
  (lib_id "Connector_Generic:Conn_01x01")
  (at 193.04 41.91 0)
  (unit 1)
  (exclude_from_sim no)
  (in_bom yes)
  (on_board yes)
  (dnp no)
  (fields_autoplaced yes)
  (property "Reference" "J9" (at 195.58 40.6399 0) (effects (font (size 1.27 1.27)) (justify left)))
  (property "Value" "Black 4mm banana" (at 195.58 43.1799 0) (effects (font (size 1.27 1.27)) (justify left)))
  (property "Footprint" "" (at 193.04 41.91 0) (effects (font (size 1.27 1.27)) (hide yes)))
  (property "Datasheet" "~" (at 193.04 41.91 0) (effects (font (size 1.27 1.27)) (hide yes)))
  (property "Description" "Generic connector, single row, 01x01, script generated (kicad-library-utils/schlib/autogen/connector/)" (at 193.04 41.91 0) (effects (font (size 1.27 1.27)) (hide yes)))
  (pin "1"))
 (symbol
  (lib_id "Connector_Generic:Conn_01x01")
  (at 191.77 76.2 0)
  (unit 1)
  (exclude_from_sim no)
  (in_bom yes)
  (on_board yes)
  (dnp no)
  (fields_autoplaced yes)
  (property "Reference" "J6" (at 194.31 74.9299 0) (effects (font (size 1.27 1.27)) (justify left)))
  (property "Value" "Blue 4mm banana" (at 194.31 77.4699 0) (effects (font (size 1.27 1.27)) (justify left)))
  (property "Footprint" "" (at 191.77 76.2 0) (effects (font (size 1.27 1.27)) (hide yes)))
  (property "Datasheet" "~" (at 191.77 76.2 0) (effects (font (size 1.27 1.27)) (hide yes)))
  (property "Description" "Generic connector, single row, 01x01, script generated (kicad-library-utils/schlib/autogen/connector/)" (at 191.77 76.2 0) (effects (font (size 1.27 1.27)) (hide yes)))
  (pin "1"))
 (symbol
  (lib_id "Relay:Relay_SPST-NC")
  (at 139.7 72.39 270)
  (unit 1)
  (exclude_from_sim no)
  (in_bom yes)
  (on_board yes)
  (dnp no)
  (fields_autoplaced yes)
  (property "Reference" "K1" (at 139.7 57.15 90) (effects (font (size 1.27 1.27))))
  (property "Value" "GIGAVAC PNC113BDA" (at 139.7 59.69 90) (effects (font (size 1.27 1.27))))
  (property "Footprint" "" (at 138.43 83.82 0) (effects (font (size 1.27 1.27)) (justify left) (hide yes)))
  (property "Datasheet" "~" (at 139.7 72.39 0) (effects (font (size 1.27 1.27)) (hide yes)))
  (property "Description" "Relay SPST, normally closed, EN50005" (at 139.7 72.39 0) (effects (font (size 1.27 1.27)) (hide yes)))
  (pin "A1")
  (pin "A2")
  (pin "12")
  (pin "11"))
 (symbol
  (lib_id "power:VCC")
  (at 172.72 55.88 180)
  (unit 1)
  (exclude_from_sim no)
  (in_bom yes)
  (on_board yes)
  (dnp no)
  (fields_autoplaced yes)
  (property "Reference" "#PWR08" (at 172.72 52.07 0) (effects (font (size 1.27 1.27)) (hide yes)))
  (property "Value" "TS-" (at 172.72 60.96 0) (effects (font (size 1.27 1.27))))
  (property "Footprint" "" (at 172.72 55.88 0) (effects (font (size 1.27 1.27)) (hide yes)))
  (property "Datasheet" "" (at 172.72 55.88 0) (effects (font (size 1.27 1.27)) (hide yes)))
  (property "Description" "Power symbol creates a global label with name \"VCC\"" (at 172.72 55.88 0) (effects (font (size 1.27 1.27)) (hide yes)))
  (pin "1"))
 (symbol
  (lib_id "Device:R")
  (at 153.67 78.74 180)
  (unit 1)
  (exclude_from_sim no)
  (in_bom yes)
  (on_board yes)
  (dnp no)
  (fields_autoplaced yes)
  (property "Reference" "R1" (at 156.21 77.4699 0) (effects (font (size 1.27 1.27)) (justify right)))
  (property "Value" "3k" (at 156.21 80.0099 0) (effects (font (size 1.27 1.27)) (justify right)))
  (property "Footprint" "" (at 155.448 78.74 90) (effects (font (size 1.27 1.27)) (hide yes)))
  (property "Datasheet" "~" (at 153.67 78.74 0) (effects (font (size 1.27 1.27)) (hide yes)))
  (property "Description" "Resistor" (at 153.67 78.74 0) (effects (font (size 1.27 1.27)) (hide yes)))
  (pin "2")
  (pin "1"))
 (symbol
  (lib_id "Connector_Generic:Conn_01x05")
  (at 88.9 82.55 0)
  (mirror y)
  (unit 1)
  (exclude_from_sim no)
  (in_bom yes)
  (on_board yes)
  (dnp no)
  (fields_autoplaced yes)
  (property "Reference" "J4" (at 88.9 71.12 0) (effects (font (size 1.27 1.27))))
  (property "Value" "Conn_01x05" (at 88.9 73.66 0) (effects (font (size 1.27 1.27))))
  (property "Footprint" "" (at 88.9 82.55 0) (effects (font (size 1.27 1.27)) (hide yes)))
  (property "Datasheet" "~" (at 88.9 82.55 0) (effects (font (size 1.27 1.27)) (hide yes)))
  (property "Description" "Generic connector, single row, 01x05, script generated (kicad-library-utils/schlib/autogen/connector/)" (at 88.9 82.55 0) (effects (font (size 1.27 1.27)) (hide yes)))
  (pin "2")
  (pin "1")
  (pin "4")
  (pin "3")
  (pin "5"))
 (symbol
  (lib_id "power:+12V")
  (at 152.4 53.34 0)
  (unit 1)
  (exclude_from_sim no)
  (in_bom yes)
  (on_board yes)
  (dnp no)
  (fields_autoplaced yes)
  (property "Reference" "#PWR03" (at 152.4 57.15 0) (effects (font (size 1.27 1.27)) (hide yes)))
  (property "Value" "+12V" (at 152.4 48.26 0) (effects (font (size 1.27 1.27))))
  (property "Footprint" "" (at 152.4 53.34 0) (effects (font (size 1.27 1.27)) (hide yes)))
  (property "Datasheet" "" (at 152.4 53.34 0) (effects (font (size 1.27 1.27)) (hide yes)))
  (property "Description" "Power symbol creates a global label with name \"+12V\"" (at 152.4 53.34 0) (effects (font (size 1.27 1.27)) (hide yes)))
  (pin "1"))
 (sheet_instances
  (path ""
   (page "1")))
 (embedded_fonts no))
